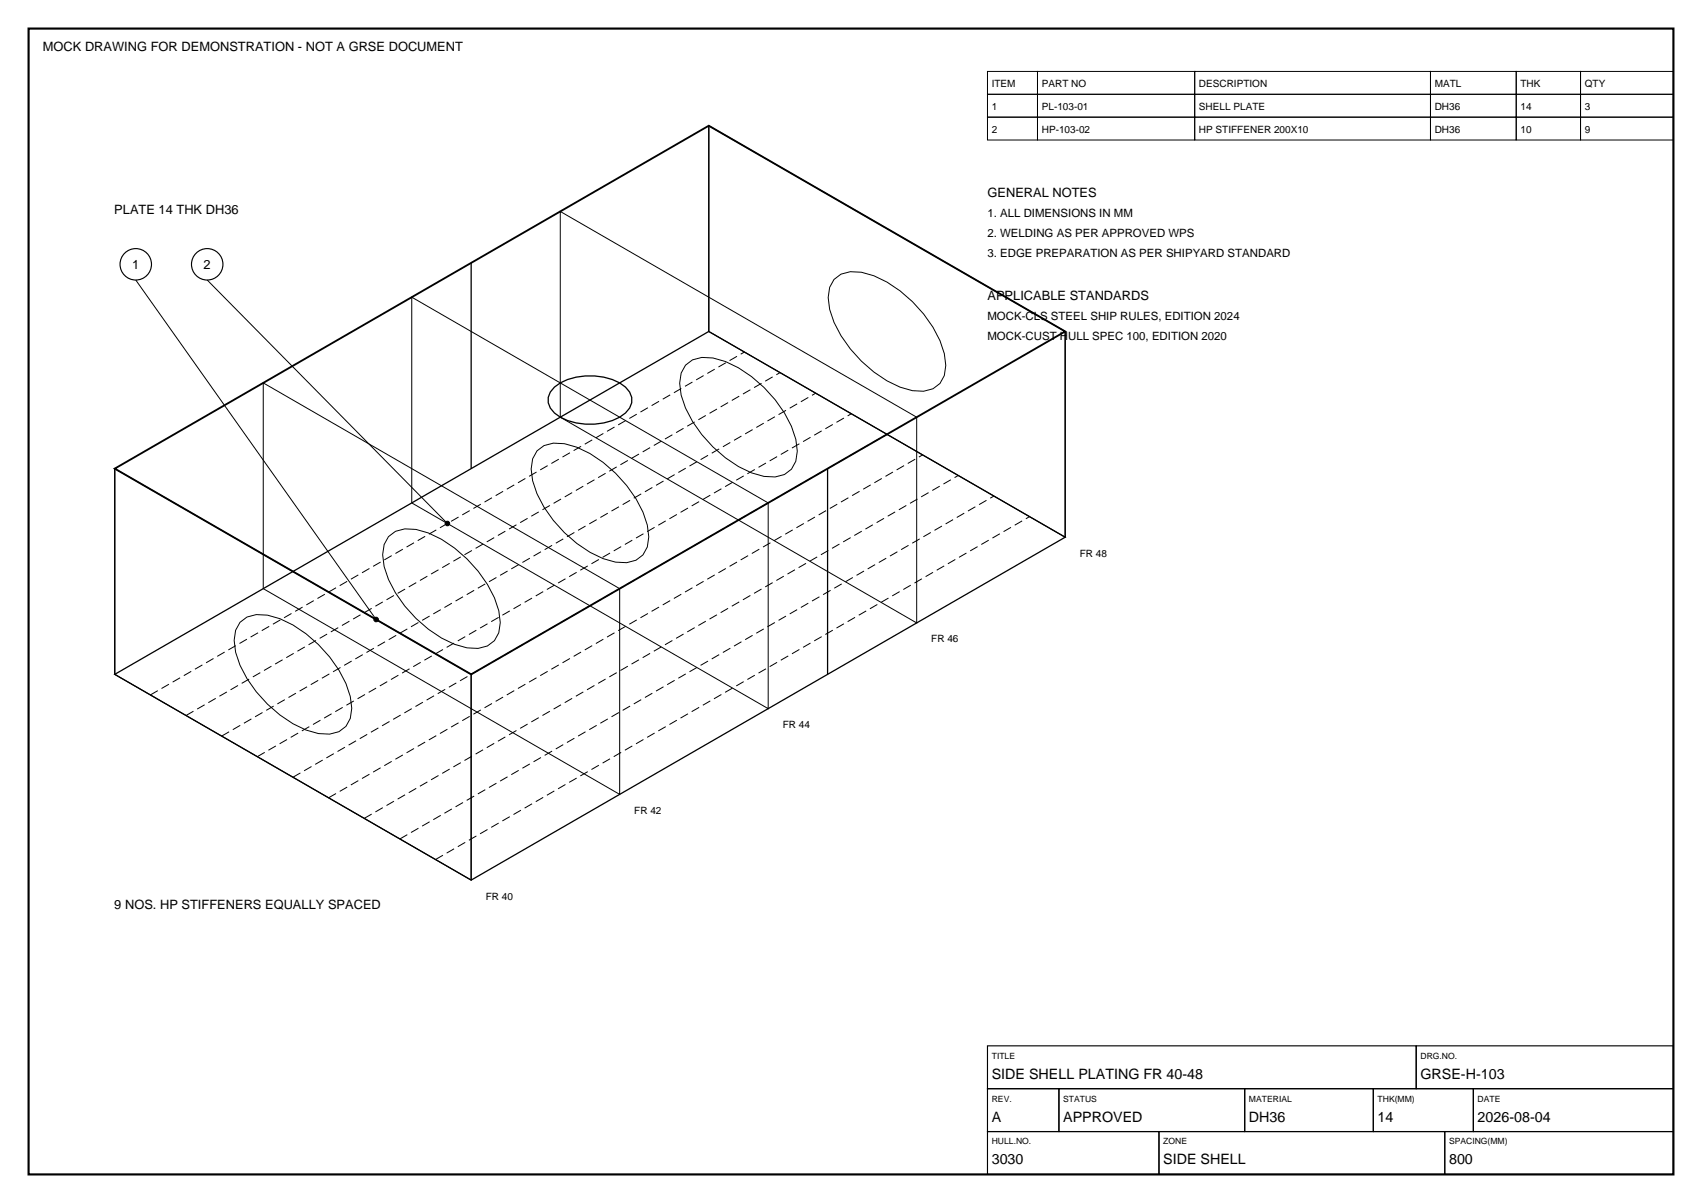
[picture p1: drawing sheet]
<svg xmlns="http://www.w3.org/2000/svg" width="420mm" height="297mm" viewBox="0 0 420 297" stroke-linecap="round" stroke-linejoin="round" font-family="sans-serif">
<path d="M7.1 7.1h406v282.9h-406z" fill="none" stroke="#000" stroke-width=".53"/>
<path d="M175 31v50.8M116.3 64.9v50.8M136.9 95.6a15.1 15.1 0 0 1 14.3-1.9 6.8 6.8 0 0 1 4.7 4.4 4.8 4.8 0 0 1-2.9 4.9 16.2 16.2 0 0 1-14.7 0 4.5 4.5 0 0 1-2.4-6.2zM263 81.8v50.8M28.3 115.7v50.8M204.3 115.7v50.8M28.3 166.5l146.7-84.7 88 50.8-146.7 84.7zM116.3 166.5v50.8" fill="none" stroke="#000" stroke-width=".32"/>
<path d="M28.3 115.7l146.7-84.7 88 50.8-146.7 84.7z" fill="none" stroke="#000" stroke-width=".46"/>
<g fill="none" stroke="#000" stroke-width=".25">
<path d="M243.8 17.6h12.3v5.7h-12.3zM256.1 17.6h38.8v5.7h-38.8zM294.9 17.6h58.2v5.7h-58.2zM353.1 17.6h21.2v5.7h-21.2zM374.3 17.6h15.9v5.7h-15.9zM390.2 17.6h22.9v5.7h-22.9zM175 31l88 50.8v50.8l-88-50.8zM243.8 23.3h12.3v5.6h-12.3zM243.8 28.9h12.3v5.7h-12.3zM256.1 23.3h38.8v5.6h-38.8zM256.1 28.9h38.8v5.7h-38.8zM294.9 23.3h58.2v5.6h-58.2z"/>
<path d="M294.9 28.9h58.2v5.7h-58.2zM353.1 23.3h21.2v5.6h-21.2zM353.1 28.9h21.2v5.7h-21.2zM374.3 23.3h15.9v5.6h-15.9zM374.3 28.9h15.9v5.7h-15.9zM390.2 23.3h22.9v5.6h-22.9zM390.2 28.9h22.9v5.7h-22.9zM138.3 52.2l88 50.8v50.8l-88-50.8zM33.5 69.1l59.3 83.9M51.2 69.1l59.2 60.2M101.6 73.4l88 50.8v50.8l-88-50.8zM205.9 69l1.7-1.3 2.3-.6a19.1 19.1 0 0 1 12.3 4.7 30.8 30.8 0 0 1 10.9 15.5l.4 2.9a5.8 5.8 0 0 1-5.5 6.4 19.1 19.1 0 0 1-12.3-4.7 30.8 30.8 0 0 1-10.9-15.5l-.4-2.9 .4-2.5z"/>
<path d="M65 94.5l88 50.8v50.8l-88-50.8zM169.2 90.2l1.8-1.3 2.2-.6a19.1 19.1 0 0 1 12.3 4.7 30.8 30.8 0 0 1 11 15.5l.3 2.9a5.8 5.8 0 0 1-5.4 6.4 19.1 19.1 0 0 1-12.3-4.8 30.8 30.8 0 0 1-11-15.4l-.3-3 .3-2.5zM28.3 115.7l88 50.8v50.8l-88-50.8zM132.6 111.3l1.7-1.3 2.3-.6a19.1 19.1 0 0 1 12.3 4.8 30.8 30.8 0 0 1 10.9 15.4l.4 3a5.8 5.8 0 0 1-5.5 6.3 19.1 19.1 0 0 1-12.3-4.7 30.8 30.8 0 0 1-10.9-15.5l-.4-2.9 .4-2.5zM95.9 132.5l1.7-1.3 2.3-.6a19.1 19.1 0 0 1 12.3 4.7 30.8 30.8 0 0 1 10.9 15.5l.4 2.9a5.8 5.8 0 0 1-5.5 6.4 19.1 19.1 0 0 1-12.3-4.7 30.8 30.8 0 0 1-10.9-15.5l-.3-2.9 .3-2.5zM59.2 153.7l1.8-1.3 2.3-.6a19.1 19.1 0 0 1 12.2 4.7 30.8 30.8 0 0 1 11 15.5l.3 2.9a5.8 5.8 0 0 1-5.4 6.4 19.1 19.1 0 0 1-12.3-4.8 30.8 30.8 0 0 1-10.9-15.4l-.4-3 .4-2.5z"/>
</g>
<path d="M37.1 171.6l146.7-84.7M45.9 176.7l146.7-84.7M54.7 181.8l146.7-84.7M63.5 186.8l146.7-84.6M72.3 191.9l146.7-84.7M81.1 197l146.7-84.7M89.9 202.1l146.7-84.7M98.7 207.2l146.7-84.7M107.5 212.2l146.7-84.6" fill="none" stroke="#000" stroke-width=".25" stroke-dasharray="2.1 1.1" stroke-linecap="butt"/>
<g fill="none" stroke="#000" stroke-width=".28">
<path d="M243.8 258.2h105.8v10.6h-105.8zM349.6 258.2h63.5v10.6h-63.5zM243.8 268.8h17.6v10.6h-17.6zM243.8 279.4h42.3v10.6h-42.3zM261.4 268.8h45.9v10.6h-45.9zM286.1 279.4h70.6v10.6h-70.6zM307.3 268.8h31.7v10.6h-31.7zM339 268.8h24.7v10.6h-24.7zM356.7 279.4h56.4v10.6h-56.4zM363.7 268.8h49.4v10.6h-49.4z"/>
<circle cx="33.5" cy="65.3" r="3.9"/>
<circle cx="51.2" cy="65.3" r="3.9"/>
</g>
<g fill="#000" stroke="#000" stroke-width=".25">
<circle cx="110.4" cy="129.3" r=".56"/>
<circle cx="92.8" cy="153" r=".56"/>
</g>
<g font-size="3.5">
<text x="244.8" y="266.3">SIDE SHELL PLATING FR 40-48</text>
<text x="350.7" y="266.3">GRSE-H-103</text>
<text x="244.8" y="276.9">A</text>
<text x="262.5" y="276.9">APPROVED</text>
<text x="308.3" y="276.9">DH36</text>
<text x="340.1" y="276.9">14</text>
<text x="364.8" y="276.9">2026-08-04</text>
<text x="244.8" y="287.5">3030</text>
<text x="287.2" y="287.5">SIDE SHELL</text>
<text x="357.7" y="287.5">800</text>
</g>
<g font-size="3.2">
<text x="10.6" y="12.7">MOCK DRAWING FOR DEMONSTRATION - NOT A GRSE DOCUMENT</text>
<text x="28.2" y="52.9">PLATE 14 THK DH36</text>
<text x="243.8" y="48.7">GENERAL NOTES</text>
<text x="32.6" y="66.3">1</text>
<text x="50.3" y="66.3">2</text>
<text x="243.8" y="74.1">APPLICABLE STANDARDS</text>
<text x="28.2" y="224.4">9 NOS. HP STIFFENERS EQUALLY SPACED</text>
</g>
<g font-size="2.8">
<text x="243.8" y="53.6">1. ALL DIMENSIONS IN MM</text>
<text x="243.8" y="58.6">2. WELDING AS PER APPROVED WPS</text>
<text x="243.8" y="63.5">3. EDGE PREPARATION AS PER SHIPYARD STANDARD</text>
<text x="243.8" y="79">MOCK-CLS STEEL SHIP RULES, EDITION 2024</text>
<text x="243.8" y="84">MOCK-CUST HULL SPEC 100, EDITION 2020</text>
</g>
<g font-size="2.5">
<text x="244.8" y="21.5">ITEM</text>
<text x="257.2" y="21.5">PART NO</text>
<text x="296" y="21.5">DESCRIPTION</text>
<text x="354.2" y="21.5">MATL</text>
<text x="375.4" y="21.5">THK</text>
<text x="391.2" y="21.5">QTY</text>
<text x="244.8" y="27.2">1</text>
<text x="257.2" y="27.2">PL-103-01</text>
<text x="296" y="27.2">SHELL PLATE</text>
<text x="354.2" y="27.2">DH36</text>
<text x="375.4" y="27.2">14</text>
<text x="391.2" y="27.2">3</text>
<text x="244.8" y="32.8">2</text>
<text x="257.2" y="32.8">HP-103-02</text>
<text x="296" y="32.8">HP STIFFENER 200X10</text>
<text x="354.2" y="32.8">DH36</text>
<text x="375.4" y="32.8">10</text>
<text x="391.2" y="32.8">9</text>
<text x="266.6" y="137.4">FR 48</text>
<text x="229.9" y="158.6">FR 46</text>
<text x="193.2" y="179.8">FR 44</text>
<text x="156.6" y="200.9">FR 42</text>
<text x="119.9" y="222.1">FR 40</text>
</g>
<g font-size="2.1">
<text x="244.8" y="261.4">TITLE</text>
<text x="350.7" y="261.4">DRG.NO.</text>
<text x="244.8" y="272">REV.</text>
<text x="262.5" y="272">STATUS</text>
<text x="308.3" y="272">MATERIAL</text>
<text x="340.1" y="272">THK(MM)</text>
<text x="364.8" y="272">DATE</text>
<text x="244.8" y="282.6">HULL.NO.</text>
<text x="287.2" y="282.6">ZONE</text>
<text x="357.7" y="282.6">SPACING(MM)</text>
</g>
</svg>
